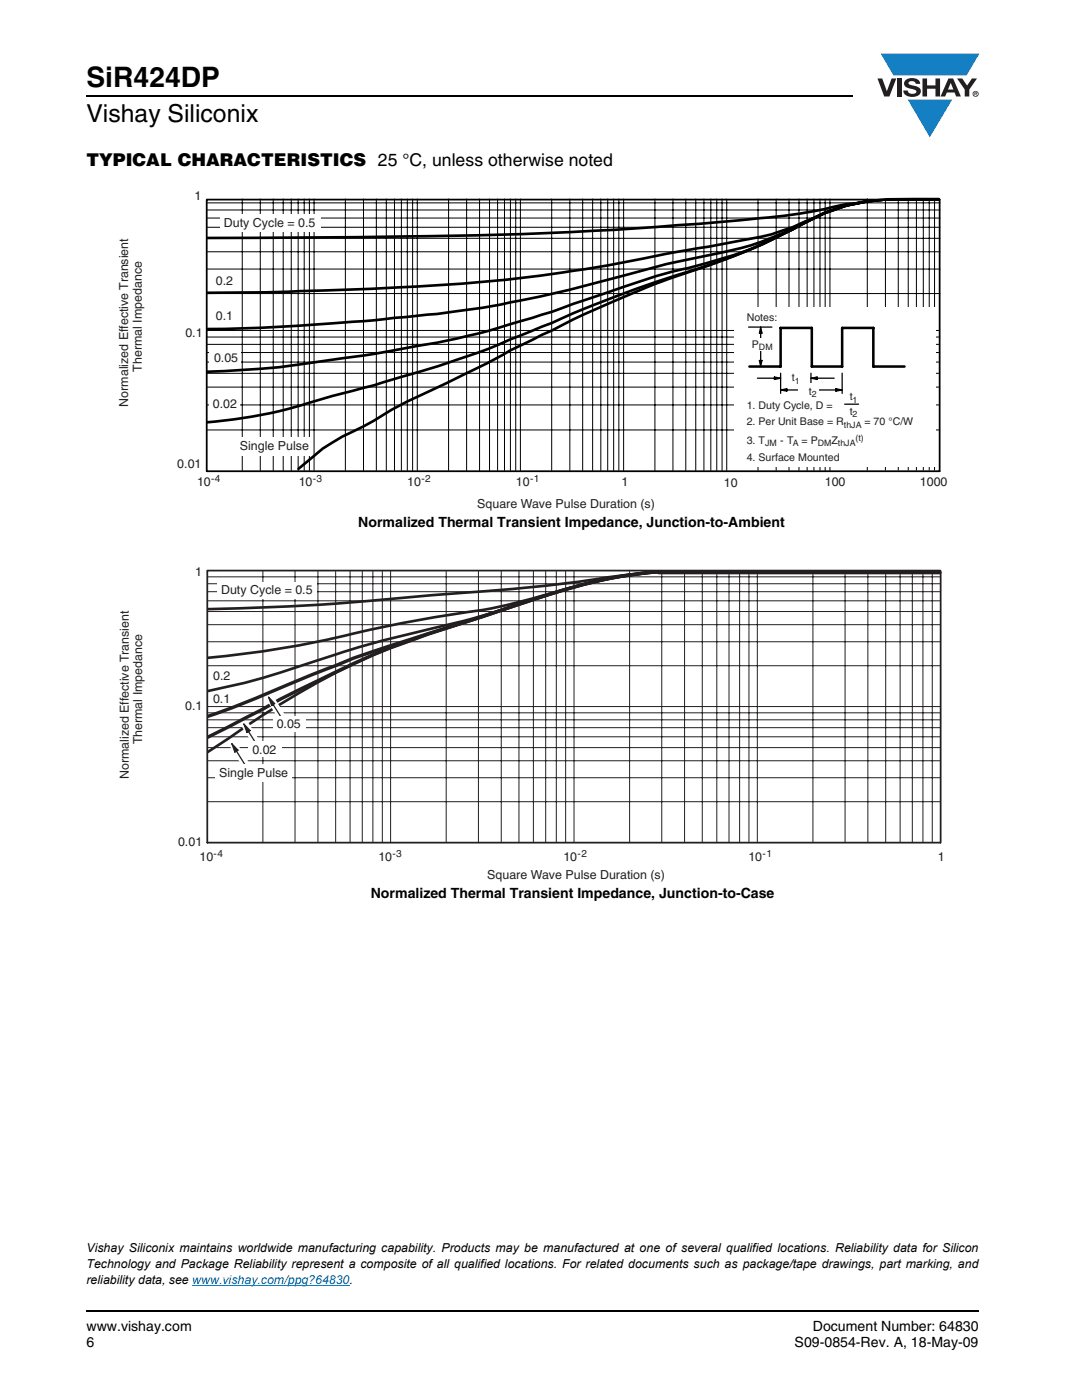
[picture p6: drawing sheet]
<svg xmlns="http://www.w3.org/2000/svg" width="216mm" height="279mm" viewBox="0 0 216 279" stroke-linecap="round" stroke-linejoin="round" font-family="sans-serif">
<path d="M17.1 18.9h.2v.3h-.2zM17.1 261.5h.2v.4h-.2z" fill="#000"/>
<path d="M17.3 19.1h152.9M17.3 261.7h178.1" fill="none" stroke="#000" stroke-width=".36"/>
<path d="M175.1 10.7h20.4v16.7h-20.4z" fill="#fff"/>
<g fill="#147fc3">
<path d="M175.7 10.7h19.7l-2.5 4.4h-3.8h-10.8z"/>
<path d="M181.1 19.9h8.9l-4.5 7.5z"/>
</g>
<g fill="#231f20">
<path d="M175.1 15.7h.9l1 2.5 .9-2.5h.9l-1.3 3.6h-1.1z"/>
<path d="M179 15.7h.9v3.6h-.9z"/>
<path d="M180.7 16a2.1 2.1 0 0 1 2.8 .3l.1 .4h-.9a.79 .79 0 0 0-.7-.5 .79 .79 0 0 0-.7 .4l.2 .3 1 .2a1.08 1.08 0 0 1 1.2 1.1 1.08 1.08 0 0 1-1.1 1.1 1.73 1.73 0 0 1-2.4-1.2h.9a.96 .96 0 0 0 .8 .6 .96 .96 0 0 0 1-.4 1.31 1.31 0 0 0-1.3-.6 1.03 1.03 0 0 1-1-.6 1.03 1.03 0 0 1 .1-1.1z"/>
<path d="M184.1 15.7h.9v1.3h1.7v-1.3h.9v3.6h-.9v-1.6h-1.7v1.6h-.9z"/>
<path d="M191 15.7h1l1 1.4 .9-1.4h1.1l-1.6 2.2v1.4h-.9v-1.4z"/>
<path d="M189.7 16.5l.5 1.4h-1zM189.2 15.7l-1.5 3.6h.9l.3-.8h1.6l.3 .8h.9l-1.5-3.6z"/>
<path d="M194.2 18.7a.46 .46 0 0 1 .9 0 .46 .46 0 0 1-.9 0zM194.1 18.7a.6 .6 0 0 0 1.2 0 .6 .6 0 0 0-1.2 0z"/>
<path d="M194.6 18.5h.2v.2h-.2zM194.4 18.4v.7h.2v-.3l.3 .3-.1-.3 .1-.2v-.2z"/>
</g>
<path d="M38.4 256.6h31.3" fill="none" stroke="#007ec4" stroke-width=".2"/>
<path d="M23.4 37.7h165.7v64.2h-165.7z" fill="#fff"/>
<path d="M187.4 39.7h-1.1a82.8 82.8 0 0 0-24.1 2.5 309.6 309.6 0 0 1-23.1 2.5l-18.1 1.2a1476.7 1476.7 0 0 1-73.6 1.6h-6.2M187.4 39.7h-5.2a41.1 41.1 0 0 0-19.9 3.9 51.3 51.3 0 0 1-12.5 4l-14.5 2.6a325 325 0 0 1-60.9 7.4l-19.7 .7-13.5 .1M187.4 39.7h-4.2a58.7 58.7 0 0 0-14.3 1.3l-4.5 1.5-4.2 2a61.1 61.1 0 0 1-19.7 6.6l-2.5 .5a320.5 320.5 0 0 0-20.5 5.3 223.1 223.1 0 0 1-30.3 5.8 521.6 521.6 0 0 1-44.3 3h-1.7M187.4 39.7h-4.2a57.2 57.2 0 0 0-14.3 1.3 44.7 44.7 0 0 0-10.7 4.7 84.5 84.5 0 0 1-23.5 8.4 387.4 387.4 0 0 0-24.6 8.1l-2 .6a189.2 189.2 0 0 1-20.9 5.6l-1.2 .2a467.8 467.8 0 0 1-32.7 4.9l-12.1 .7M187.4 39.7h-4.2a57.1 57.1 0 0 0-14.3 1.3 43.8 43.8 0 0 0-10.7 4.8 129.8 129.8 0 0 1-24.8 9.7l-9.1 3.1a191.2 191.2 0 0 0-14.2 5.9l-6.3 2.5a220.7 220.7 0 0 1-28 9.5l-9.5 2.5a110.3 110.3 0 0 1-15.4 4l-4.8 .8-4.9 .5M187.4 39.7h-4.2a57.1 57.1 0 0 0-14.3 1.3 43.8 43.8 0 0 0-10.7 4.8 157.6 157.6 0 0 1-24.7 9.9l-2.3 .8a291.5 291.5 0 0 0-19.1 8.4l-5.9 2.9a55.1 55.1 0 0 0-7.5 3.9l-13.7 6.7a70.6 70.6 0 0 0-10.4 5.5l-2 1.2a43.5 43.5 0 0 0-13 8.5" fill="none" stroke="#000" stroke-width=".53"/>
<g fill="none" stroke="#000" stroke-width=".2">
<path d="M48.3 39.7v54.2M51.9 39.7v54.2M54.5 39.7v54.2M56.5 39.7v54.2M58.1 39.7v54.2M59.5 39.7v54.2M60.7 39.7v54.2M61.7 39.7v54.2M62.7 39.7v54.2M68.9 39.7v54.2M72.5 39.7v54.2M75.1 39.7v54.2"/>
<path d="M77.1 39.7v54.2M78.7 39.7v54.2M80.1 39.7v54.2M81.3 39.7v54.2M82.3 39.7v54.2M83.3 39.7v54.2M89.5 39.7v54.2M93.1 39.7v54.2M95.7 39.7v54.2M97.7 39.7v54.2M99.3 39.7v54.2M100.7 39.7v54.2"/>
<path d="M101.9 39.7v54.2M102.9 39.7v54.2M103.8 39.7v54.2M110.1 39.7v54.2M113.7 39.7v54.2M116.3 39.7v54.2M118.3 39.7v54.2M119.9 39.7v54.2M121.3 39.7v54.2M122.4 39.7v54.2M123.5 39.7v54.2M124.4 39.7v54.2"/>
<path d="M130.7 39.7v54.2M134.3 39.7v54.2M136.8 39.7v54.2M138.8 39.7v54.2M140.5 39.7v54.2M141.8 39.7v54.2M143 39.7v54.2M144.1 39.7v54.2M145 39.7v54.2M151.3 39.7v54.2M154.9 39.7v54.2M157.4 39.7v54.2"/>
<path d="M159.4 39.7v54.2M161.1 39.7v54.2M162.4 39.7v54.2M163.6 39.7v54.2M164.7 39.7v54.2M165.6 39.7v54.2M173.1 39.6v54.2M176.7 39.6v54.2M179.2 39.6v54.2M181.2 39.6v54.2M182.9 39.6v54.2M184.2 39.6v54.2"/>
<path d="M185.4 39.6v54.2M186.5 39.6v54.2M41.4 43.5h146.2M41.4 41.9h146.2M41.4 45.4h146.2M41.4 58.6h146.2M41.4 53.7h146.2M41.4 50.2h146.2M41.4 47.6h146.2M41.4 40.5h146.2M41.4 66h145.9M41.4 77.3h145.9"/>
<path d="M41.4 74.5h145.9M41.4 72.3h145.9M41.4 70.4h145.9M41.4 68.7h145.9M41.4 67.3h145.9M41.4 85.8h145.9M41.4 80.8h145.9"/>
</g>
<path d="M146.6 61.4h40.1v31.8h-40.1z" fill="#fff"/>
<path d="M149.4 65.3h4.6M151.1 75.5h3.8M154.5 75.2l1.3 .3-1.3 .2zM155.8 74.5v4M155.8 77.8l1.2-.2v.5zM156.6 77.8h3.8M161.8 74.5v2M161.8 75.5l1.2-.3v.5zM162.7 75.5h3.8M163.4 77.8h3.8M166.8 77.6l1.2 .2-1.2 .3zM168 74.5v4" fill="none" stroke="#000" stroke-width=".25"/>
<path d="M154.5 75.2l1.3 .3-1.3 .2zM155.8 77.8l1.2-.2v.5zM161.8 75.5l1.2-.3v.5zM166.8 77.6l1.2 .2-1.2 .3z" fill="#000"/>
<g fill="#fff">
<path d="M156.3 73.8h4.1v2.6h-4.1z"/>
<path d="M159.3 76.5h4.1v2.6h-4.1z"/>
</g>
<path d="M151.5 71.9h.5l-.2 1.2zM151.8 65.3l.2 1.2h-.5z" fill="#000"/>
<path d="M151.5 71.9h.5l-.2 1.2zM151.8 66.1v6.2M151.8 65.3l.2 1.2h-.5z" fill="none" stroke="#000" stroke-width=".25"/>
<path d="M148.3 67.5h6.6v2.5h-6.6z" fill="#fff"/>
<path d="M149.5 73.1h6.3v-7.7h6.2v7.7h6v-7.7h6.3v7.7h6.2" fill="none" stroke="#000" stroke-width=".51"/>
<path d="M168.5 80.7h2.8" fill="none" stroke="#000" stroke-width=".25"/>
<g fill="#fff">
<path d="M43.9 42.7h20.1v3.5h-20.1z"/>
<path d="M47.5 87.2h14.6v3.7h-14.6z"/>
<path d="M41.8 78.9h6.1v3.5h-6.1z"/>
<path d="M41.8 69.8h6.3v3.3h-6.3z"/>
</g>
<path d="M187.5 39.8l-146.3 .1 .1 54.1h146.2M187.5 39.9v54.1" fill="none" stroke="#000" stroke-width=".35"/>
<path d="M23.6 112.9h164.9v63.1h-164.9z" fill="#fff"/>
<path d="M133.6 113.8a115.8 115.8 0 0 0-30.8 7.1l-5.2 1.7a322.5 322.5 0 0 0-23.2 8.2 169.8 169.8 0 0 0-28.9 16.6l-4.1 2.7M134.1 113.8a114.3 114.3 0 0 0-26.5 5.3 102.6 102.6 0 0 1-17.7 3.6 317.9 317.9 0 0 0-26.2 5.3l-10.2 1.8-12.1 1.5M135.5 113.8a259.4 259.4 0 0 0-23.4 2.7l-9.8 1-19.4 1.6a475.3 475.3 0 0 1-41.5 2.5M187.6 113.9h-43.9a113.1 113.1 0 0 0-21.8 1.5 200.9 200.9 0 0 0-22.9 6.6 356.6 356.6 0 0 1-21 5.4 265.9 265.9 0 0 0-22.1 6.8 119.5 119.5 0 0 1-14.5 3.7" fill="none" stroke="#231f20" stroke-width=".53"/>
<path d="M133.6 113.8a115.6 115.6 0 0 0-30.8 7.1l-5.2 1.7a346 346 0 0 0-23.2 8.1l-7.5 3.5a211.7 211.7 0 0 0-14.5 7.4l-11 5.6M134 113.8a110 110 0 0 0-29.5 6.5l-15.6 5.1a268 268 0 0 0-26.8 9.3l-7.9 3.3a155.9 155.9 0 0 1-12.8 5" fill="none" stroke="#231f20" stroke-width=".68"/>
<g fill="none" stroke="#231f20" stroke-width=".2">
<path d="M41.4 118.1h146.2M41.4 116.5h146.2M41.4 119.9h146.2M41.4 115.1h146.2M52.5 114v54.2M58.9 114v54.2M63.4 114v54.2M67 114v54.2M69.9 114v54.2M72.3 114v54.2M74.4 114v54.2M76.3 114v54.2"/>
<path d="M77.9 114v54.2M89 114v54.2M95.5 114v54.2M100 114v54.2M103.6 114v54.2M106.4 114v54.2M108.9 114v54.2M111 114v54.2M112.9 114v54.2M114.5 114v54.2M125.6 114v54.2M132 114v54.2"/>
<path d="M136.6 114v54.2M140.1 114v54.2M143 114v54.2M145.5 114v54.2M147.6 114v54.2M149.4 114v54.2M151.1 114v54.2M162.2 114v54.2M168.6 114v54.2M173.2 114v54.2M176.7 114v54.2M179.6 114v54.2"/>
<path d="M182 114v54.2M184.2 114v54.2M186 114v54.2M41.4 132.9h146.2M41.4 128.1h146.2M41.4 124.7h146.2M41.4 122h146.2M41.4 141h146.2M41.4 160h146.2M41.4 155.2h146.2M41.4 151.8h146.2M41.4 149.2h146.2"/>
<path d="M41.4 147h146.2M41.4 145.2h146.2M41.4 143.7h146.2M41.4 142.3h146.2"/>
</g>
<path d="M43.2 116.1h19.9v3.3h-19.9z" fill="#fff"/>
<path d="M53 139.4l1.3-.8 3.9 6.2-1.3 .8z" fill-rule="evenodd" fill="#fff"/>
<path d="M53.6 139.1l1.2 1.3-.6 .4z" fill="#231f20"/>
<path d="M53.6 139.1l1.2 1.3-.6 .4zM54.5 140.5l2.8 4.5" fill="none" stroke="#231f20" stroke-width=".25"/>
<path d="M48.1 144.7l1.3-.8 3.9 6.3-1.3 .8z" fill-rule="evenodd" fill="#fff"/>
<path d="M48.7 144.5l1.2 1.3-.6 .4z" fill="#231f20"/>
<path d="M48.7 144.5l1.2 1.3-.6 .4zM49.5 145.9l2.8 4.5" fill="none" stroke="#231f20" stroke-width=".25"/>
<g fill="#fff">
<path d="M54.5 142.8h6.5v3.1h-6.5z"/>
<path d="M49.5 148h6.6v3.2h-6.6z"/>
</g>
<path d="M45.7 148.7l1.3-.9 3.9 6.3-1.3 .8z" fill-rule="evenodd" fill="#fff"/>
<path d="M46.3 148.4l1.2 1.3-.6 .4z" fill="#231f20"/>
<path d="M46.3 148.4l1.2 1.3-.6 .4zM47.1 149.8l2.8 4.5" fill="none" stroke="#231f20" stroke-width=".25"/>
<path d="M43 152.6h15.3v3.5h-15.3z" fill="#fff"/>
<path d="M131.4 114.3h56.2" fill="none" stroke="#231f20" stroke-width=".68"/>
<path d="M41.4 114v54.2M41.4 113.9h146.2M187.7 114v54.2M41.4 168.2h146.2" fill="none" stroke="#231f20" stroke-width=".35"/>
<text font-size="5.6" x="17.3" y="17.4">SiR424DP</text>
<text font-size="4.9" x="17.3" y="24.4">Vishay Siliconix</text>
<text font-size="3.5" x="17.3" y="33">TYPICAL CHARACTERISTICS 25 °C, unless otherwise noted</text>
<g font-size="2.8">
<text x="71.5" y="105.2">Normalized Thermal Transient Impedance, Junction-to-Ambient</text>
<text x="74" y="179.2">Normalized Thermal Transient Impedance, Junction-to-Case</text>
<text x="17.3" y="265.6">www.vishay.com</text>
<text x="17.3" y="268.8">6</text>
<text x="158.6" y="268.8">S09-0854-Rev. A, 18-May-09</text>
<text x="162.2" y="265.6">Document Number: 64830</text>
</g>
<g font-size="2.5" fill="#231f20">
<text x="38.8" y="39.9">1</text>
<text x="44.7" y="45.2">Duty Cycle = 0.5</text>
<text x="43.1" y="56.8">0.2</text>
<text x="43.1" y="63.9">0.1</text>
<text x="37" y="67.2">0.1</text>
<text x="28.3" y="74.2" transform="rotate(-90 28.3 74.2)">Thermal Impedance</text>
<text x="42.7" y="72.3">0.05</text>
<text x="25.6" y="81.1" transform="rotate(-90 25.6 81.1)">Normalized Effective Transient</text>
<text x="42.5" y="81.5">0.02</text>
<text x="47.9" y="89.8">Single P</text>
<text x="57.1" y="89.8">u</text>
<text x="58.5" y="89.8">lse</text>
<text x="35.4" y="93.4">0.01</text>
<text x="39.3" y="97">10</text>
<text x="59.6" y="97">10</text>
<text x="81.3" y="97">10</text>
<text x="95.2" y="101.3">Square Wave Pulse Duration (s)</text>
<text x="103" y="97">10</text>
<text x="124" y="97">1</text>
<text x="144.5" y="97.2">10</text>
<text x="164.6" y="97">100</text>
<text x="183.6" y="97">1000</text>
<text x="38.9" y="115">1</text>
<text x="44.1" y="118.6">Duty Cycle = 0.5</text>
<text x="42.6" y="135.7">0.2</text>
<text x="37" y="141.6">0.1</text>
<text x="42.5" y="140.3">0.1</text>
<text x="28.4" y="148.6" transform="rotate(-90 28.4 148.6)">Thermal Impedance</text>
<text x="55.2" y="145.4">0.05</text>
<text x="25.7" y="155.5" transform="rotate(-90 25.7 155.5)">Normalized Effective Transient</text>
<text x="43.7" y="155.1">Single P</text>
<text x="50.4" y="150.5">0.02</text>
<text x="53" y="155.1">ulse</text>
<text x="35.5" y="168.8">0.01</text>
<text x="39.8" y="171.8">10</text>
<text x="75.5" y="171.8">10</text>
<text x="112.4" y="171.8">10</text>
<text x="149.3" y="171.8">10</text>
<text x="187.1" y="171.8">1</text>
<text x="97.2" y="175.5">Square Wave Pulse Duration (s)</text>
</g>
<g font-size="2.5">
<text x="17.3" y="250">Vishay Siliconix maintains worldwide manufacturing capability. Products may be manufactured at one of several qualified locations. Reliability data for Silicon</text>
<text x="17.3" y="253.1">Technology and Package Reliability represent a composite of all qualified locations. For related documents such as package/tape drawings, part marking, and</text>
<text x="17.3" y="256.3">reliability data, see www.vishay.com/ppg?64830.</text>
</g>
<g font-size="2.1" fill="#231f20">
<text x="149" y="64">Notes:</text>
<text x="150" y="69.4">P</text>
<text x="158" y="76.1">t</text>
<text x="149" y="81.6">1. Duty Cycle, D =</text>
<text x="161.4" y="78.7">t</text>
<text x="169.5" y="79.9">t</text>
<text x="169.5" y="82.8">t</text>
<text x="149" y="84.9">2. Per Unit Base = R</text>
<text x="149" y="88.6">3. T</text>
<text x="155.7" y="88.6">- T</text>
<text x="159.9" y="88.6">= P</text>
<text x="165.9" y="88.6">Z</text>
<text x="172.5" y="84.9">= 70 °C/W</text>
<text x="149" y="92">4. Surface Mounted</text>
</g>
<g font-size="2" fill="#231f20">
<text x="42.2" y="96.2">-4</text>
<text x="62.4" y="96.2">-3</text>
<text x="84.1" y="96.2">-2</text>
<text x="105.8" y="96.2">-1</text>
<text x="42.6" y="171.1">-4</text>
<text x="78.3" y="171.1">-3</text>
<text x="115.3" y="171.1">-2</text>
<text x="152.2" y="171.1">-1</text>
</g>
<g font-size="1.8" fill="#231f20">
<text x="151.4" y="69.8">DM</text>
<text x="158.6" y="76.5">1</text>
<text x="162" y="79.2">2</text>
<text x="170.1" y="80.4">1</text>
<text x="170.1" y="83.2">2</text>
<text x="152.7" y="89.1">JM</text>
<text x="158.2" y="89.1">A</text>
<text x="163.2" y="89.1">DM</text>
<text x="167.2" y="89.1">thJA</text>
<text x="168.4" y="85.3">thJA</text>
<text x="170.7" y="88">(t)</text>
</g>
</svg>
